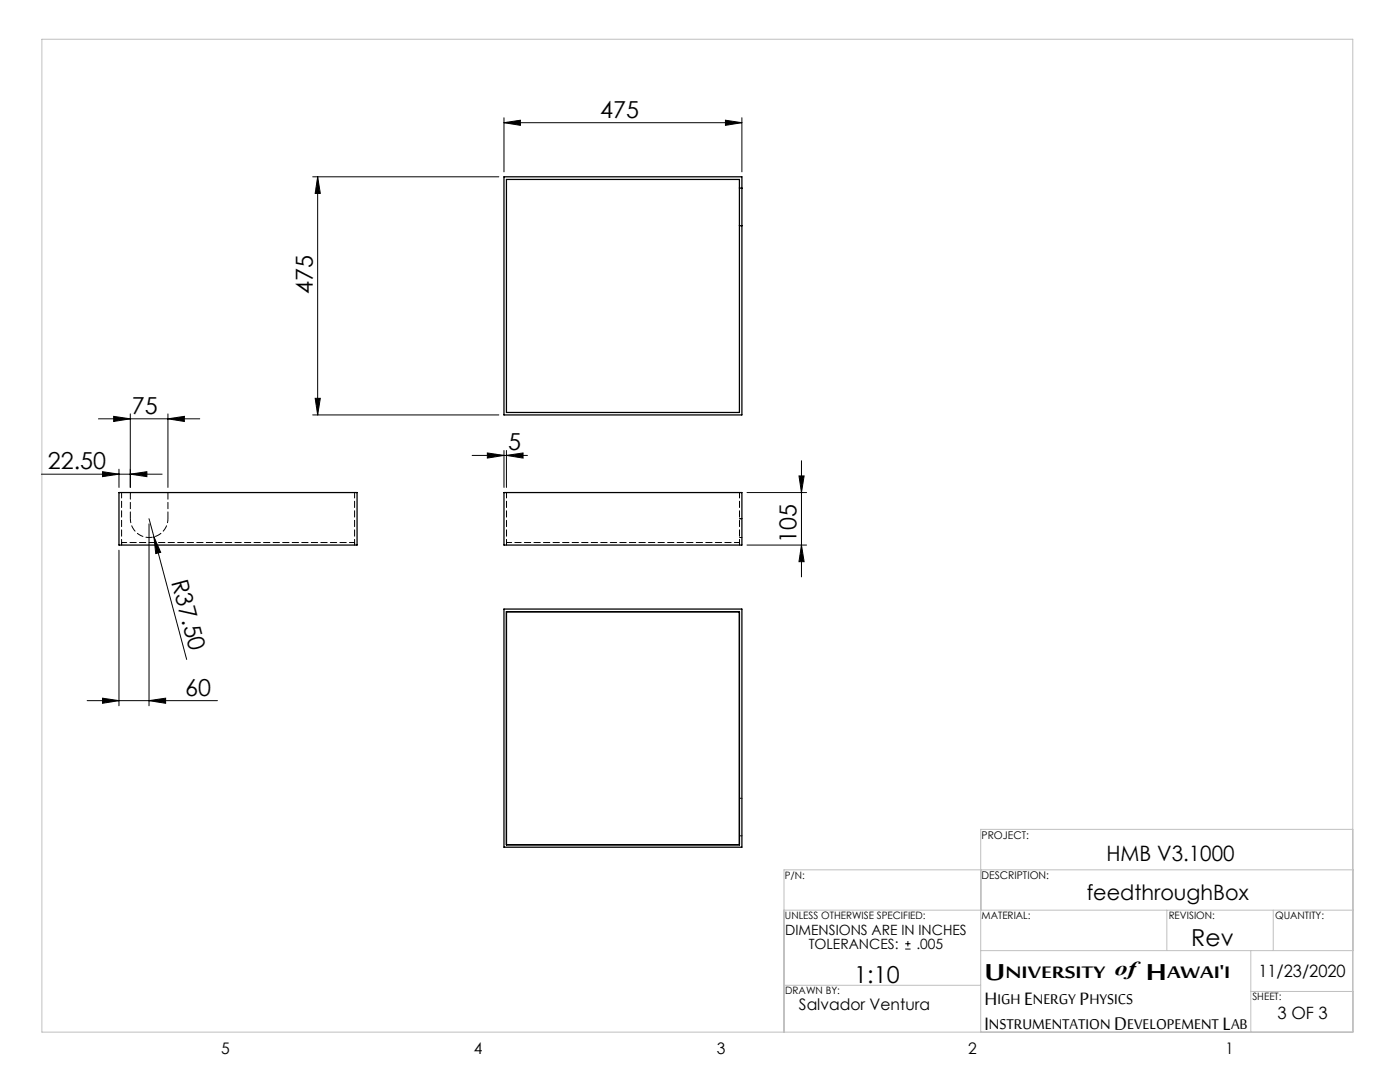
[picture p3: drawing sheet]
<svg xmlns="http://www.w3.org/2000/svg" width="279mm" height="216mm" viewBox="0 0 279 216" stroke-linecap="round" stroke-linejoin="round" font-family="sans-serif">
<g fill="none" stroke="#000" stroke-width=".2">
<path d="M62.4 35.3h37.2M63.4 35.3l.5 3.3h-1zM63.4 35.3v47.5M100.6 24.5l3.3-.5v1zM100.6 23.5v10.8M100.6 24.5h47.5M144.8 24l3.3 .5-3.3 .5zM148.1 23.5v10.8M62.9 79.5h1l-.5 3.3zM8.3 94.6h24M19.6 83.6h20.3M20.5 94.1l3.2 .5-3.2 .5z"/>
<path d="M22.7 83.1l3.3 .5-3.3 .5zM23.7 93.6v3.7M26 94.6l3.3-.5v1zM26 82.6v14.7M33.5 83.6l3.3-.5v1zM33.5 82.6v14.7M62.4 82.8h37.2M94.2 90.9h11.1M97.3 90.4l3.3 .5-3.3 .5zM100.6 89.9v7.4M101.1 90.9l3.3-.5v1zM101.1 89.9v7.4"/>
<path d="M149.1 98.3h11.9M159.5 95h1l-.6 3.3zM159.9 91.9v23.2M23.7 109.8v31M29.7 103.5l1 3.6M29.7 104.5v36.3M30.7 107.1l1.4 3.1-1 .3zM30.7 107.1l6.6 24.5M149.1 108.8h11.9M159.9 108.8l.6 3.3h-1zM17.4 139.8h26M20.5 139.3l3.2 .5-3.2 .5z"/>
<path d="M29.7 139.8l3.4-.5v1zM180.7 189.4h1M180.7 188.3h1M181.2 187.8v1"/>
</g>
<path d="M8.4 7.8h261.6v198.2h-261.6zM270 173.6h-113.5v32.4M270 165.5h-74.3v40.5M156.5 196.6h39.2M156.5 181.6h113.5M195.7 189.7h74.3M232.9 181.6v8.1M249.6 189.7v16.3M249.6 197.8h20.4M254.1 181.6v8.1" fill="none" stroke="#c0c0c0" stroke-width=".2"/>
<g fill="#000">
<path d="M30.7 107.1l1.4 3.1-1 .3z"/>
<path d="M144.8 24l3.3 .5-3.3 .5zM100.6 24.5l3.3-.5v1z"/>
<path d="M33.5 83.6l3.3-.5v1zM22.7 83.1l3.3 .5-3.3 .5z"/>
<path d="M101.1 90.9l3.3-.5v1zM97.3 90.4l3.3 .5-3.3 .5zM29.7 139.8l3.4-.5v1zM20.5 139.3l3.2 .5-3.2 .5zM26 94.6l3.3-.5v1zM20.5 94.1l3.2 .5-3.2 .5z"/>
<path d="M159.5 95h1l-.6 3.3zM159.9 108.8l.6 3.3h-1zM63.4 35.3l.5 3.3h-1zM62.9 79.5h1l-.5 3.3z"/>
</g>
<path d="M147.6 37.5v7.5M147.6 37.5v-1.7h-46.5v46.5h46.5v-37.3M147.6 37.5h.5M148.1 37.5v7.5M148.1 37.5v-2.2h-47.5v47.5h47.5v-37.8M147.6 45h.5M23.7 98.3h47.6v10.5h-47.6zM100.6 98.3h47.5v10.5h-47.5zM100.6 121.5h47.5v47.6h-47.5zM101.1 122.1h46.5v46.5h-46.5z" fill="none" stroke="#000" stroke-width=".25"/>
<path d="M24.3 108.3v.5M70.8 108.3v.5M101.1 108.3v.5M147.6 108.3v.5M147.6 103.5h.5M147.6 107.3h.5M147.6 159.3h.5M147.6 166.8h.5" fill="none" stroke="#000" stroke-width=".2" stroke-dasharray="1.3 .6"/>
<path d="M24.3 108.3h46.5M101.1 108.3h46.5" fill="none" stroke="#000" stroke-width=".2" stroke-dasharray="1.3 .6" stroke-dashoffset=".2"/>
<path d="M24.3 98.3v10.5M70.8 98.3v10.5M101.1 98.3v10.5M147.6 98.3v10.5" fill="none" stroke="#000" stroke-width=".2" stroke-dasharray="1.3 .6" stroke-dashoffset=".1"/>
<path d="M26 98.3v5.2M33.5 103.5v-5.2" fill="none" stroke="#000" stroke-width=".2" stroke-dasharray="1.3 .6" stroke-dashoffset="-.1"/>
<path d="M26 103.5a3.8 3.8 0 0 0 3.8 3.8 3.8 3.8 0 0 0 3.7-3.8" fill="none" stroke="#000" stroke-width=".2" stroke-dasharray="1.3 .6" stroke-dashoffset=".5"/>
<g font-size="6.3">
<text x="196.5" y="195.5">U</text>
<text x="228.7" y="195.5">H</text>
</g>
<g font-size="4.9">
<text x="196.5" y="200.6">H</text>
<text x="204.4" y="200.6">E</text>
<text x="215.5" y="200.6">P</text>
<text x="196.5" y="205.5">I</text>
<text x="222.4" y="205.5">D</text>
<text x="244" y="205.5">L</text>
</g>
<g font-size="4.7">
<text x="119.8" y="23.5">475</text>
<text x="62.4" y="58.6" transform="rotate(-90 62.4 58.6)">475</text>
<text x="26.3" y="82.6">75</text>
<text x="101.4" y="89.9">5</text>
<text x="9.6" y="93.6">22.50</text>
<text x="159" y="108.3" transform="rotate(-90 159 108.3)">105</text>
<text x="34.2" y="116.1" transform="rotate(75 34.2 116.1)">R37.50</text>
<text x="36.9" y="138.8">60</text>
<text x="237.7" y="188.9">Rev</text>
<text x="170.5" y="196.1">1:10</text>
</g>
<g font-size="4.6">
<text x="200.7" y="195.2">NIVERSITY of</text>
<text x="232.9" y="195.2">AWAI'I</text>
</g>
<g font-size="4.2">
<text x="220.8" y="171.7">HMB V3.1000</text>
<text x="216.9" y="179.7">feedthroughBox</text>
</g>
<g font-size="3.9">
<text x="199.1" y="200.4">IGH NERGY HYSICS</text>
<text x="197.4" y="205.3">NSTRUMENTATION</text>
<text x="225" y="205.3">EVELOPEMENT AB</text>
</g>
<g font-size="3.4">
<text x="251.1" y="195">11/23/2020</text>
<text x="255" y="203.3">3 OF 3</text>
</g>
<g font-size="3.2">
<text x="159.4" y="201.6">Salvador Ventura</text>
<text x="44.2" y="210.4">5</text>
<text x="94.6" y="210.3">4</text>
<text x="143.1" y="210.4">3</text>
<text x="193.2" y="210.3">2</text>
<text x="244.6" y="210.3">1</text>
</g>
<g font-size="2.8">
<text x="156.7" y="186.5">DIMENSIONS ARE IN INCHES</text>
<text x="161.4" y="189.4">TOLERANCES:</text>
<text x="182.9" y="189.4">.005</text>
</g>
<g font-size="2.1">
<text x="195.9" y="167.3">PROJECT:</text>
<text x="195.9" y="175.4">DESCRIPTION:</text>
</g>
<g font-size="2">
<text x="156.6" y="175.3">P/N:</text>
<text x="156.6" y="183.4">UNLESS OTHERWISE SPECIFIED:</text>
<text x="195.9" y="183.4">MATERIAL:</text>
<text x="233.2" y="183.4">REVISION:</text>
<text x="254.5" y="183.4">QUANTITY:</text>
<text x="156.7" y="198.4">DRAWN BY:</text>
<text x="249.9" y="199.6">SHEET:</text>
</g>
</svg>
